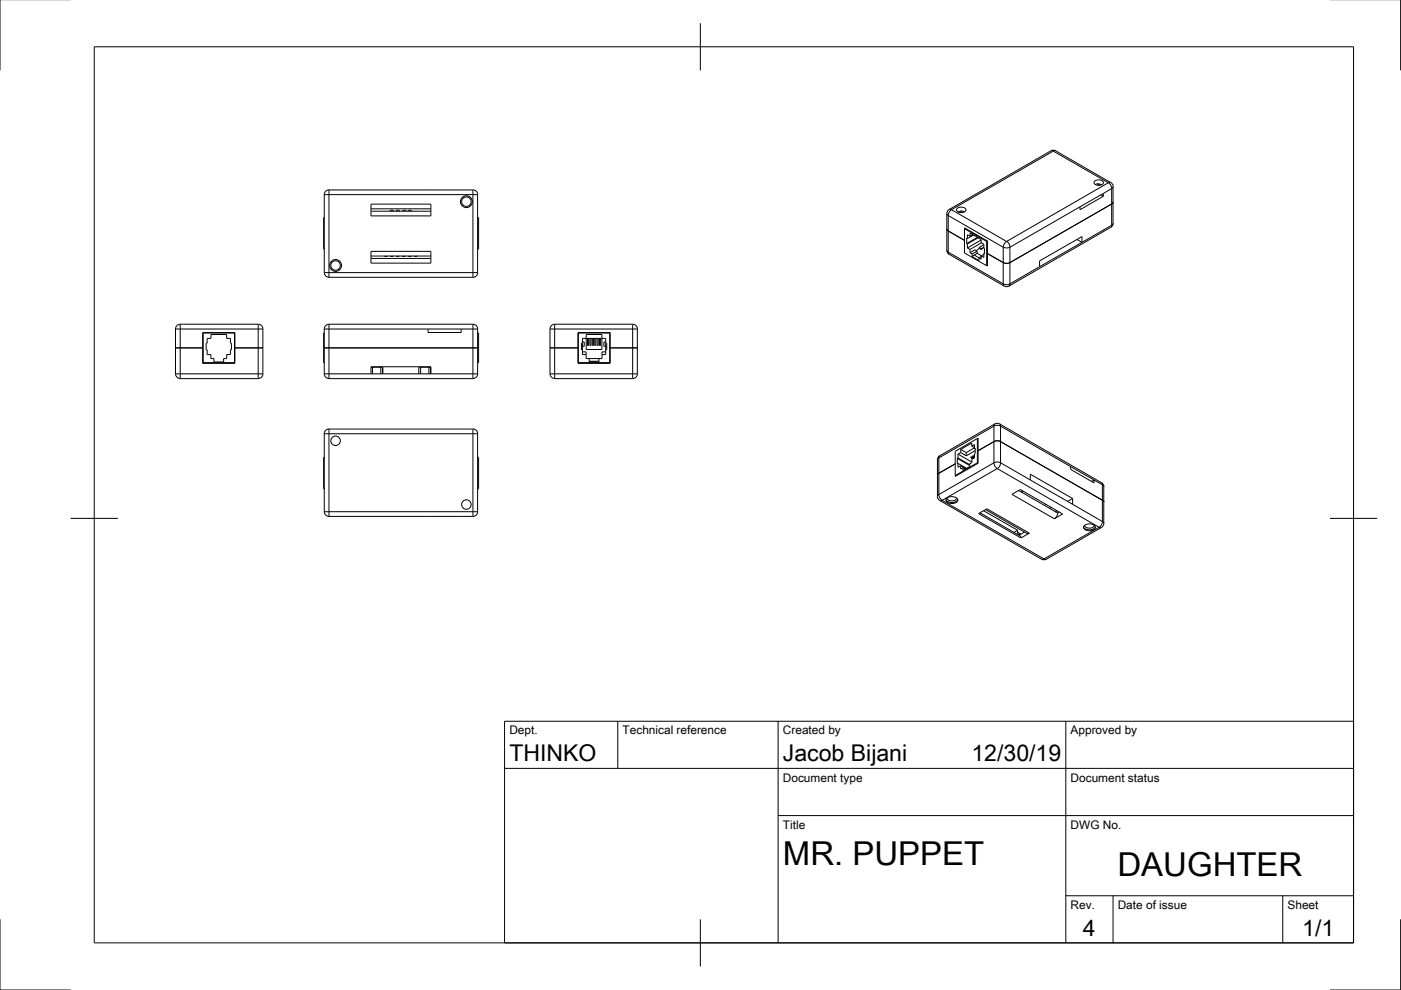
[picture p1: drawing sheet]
<svg xmlns="http://www.w3.org/2000/svg" width="297mm" height="210mm" viewBox="0 0 297 210" stroke-linecap="round" stroke-linejoin="round" font-family="sans-serif">
<!-- layer: Visible -->
<g fill="none" stroke="#000" stroke-width=".21">
<path d="M232 38.5a1.25 1.25 0 0 1 2 .2 1.16 1.16 0 0 1-2.1 0zM232.2 39.1l.6-.1 .7 .2M236 39.6v7.7M236 39.6l-.1-.5-.4-.4-11.7-6.7-.7-.1-22.1 12.7-.3 .7 .1 8 .5 .6 11.6 6.7 .8 .2 21.8-12.6M68.7 41.3v16.5a1.01 1.01 0 0 0 1.1 1h30.5a1.01 1.01 0 0 0 1-1M68.7 46.1h-.1v6.7h.1M69.7 40.3h30.6M69.8 40.3a1.01 1.01 0 0 0-1.1 1M78.7 45.8v-2.5h12.7v2.5M78.7 53.3v2.5h12.7v-2.5M78.7 44.3h12.7M78.7 54.8h12.7"/>
<path d="M78.7 44.8h12.7M78.7 54.3h12.7M82.1 54.3h-.6M83.4 54.3h-.6M83.5 44.8l-.4-.3-.4 .3M84.6 54.3h-.6M84.7 44.8l-.4-.3-.4 .3M85.9 54.3h-.6M86.1 44.8l-.4-.3-.4 .3M87.2 54.3h-.6M87.3 44.8l-.4-.3-.4 .3M88.5 54.3h-.7"/>
<path d="M100.3 40.3a1.01 1.01 0 0 1 1 1M101.3 46.1h.2v6.7h-.2M101.3 41.3v16.5M200.7 48.5l.3 .5 3.5 2M202.9 44.3a1.25 1.25 0 0 1 1.9 .2 1.16 1.16 0 0 1-2 0zM204.5 44.9l-.7-.2-.6 .3M204.7 48.4l-.2 .1 4.7 2.7M205 51.6l.1 .1M205.1 50.6l-.1-.1v1.1M205.1 51.7v.9M205.1 52.6l.6 .3M205.7 52.9v.7"/>
<path d="M205.7 53.6l.4 .2M205.7 50.1l-.6-.3v.8M205.7 50.1v-.7l2.3 1.4v.6l.6 .4 .1 2-.1-.1M206.1 54.4l1.5 .9v-.6M206.1 53.8v.6M206.2 49.8l-.5 .3M206.4 49.8l-1.3 .8M206.5 54.1l1.1 .6M206.5 54.1l-.4 .3M207.2 53.2l-.5-.2-1 .6M207.2 53.2l-1.1 .6M207.2 53.2v.5"/>
<path d="M207.2 53.7l.9 .5M207.2 53.7l-.7 .4M207.2 50.3l-2.2 1.3M207.4 50.4l-2.3 1.3M207.6 52.7l-.6 .5M207.6 52.5v.2M207.6 52.5l.5 .2M207.6 52.7l.5 .2M208 54.2v.7l-.4-.2M208 50.9l-2.9 1.7M208 54.4l-.4 .3M208.1 52.7v.2"/>
<path d="M208.1 52.7l.5-.3-.5 .5M208.1 51.5l-2.4 1.4M208.6 53.7v.9l-.6-.4M208.6 53.9l-.6 .3M208.6 51.9l-1 .6M208.7 53.7h-.1M209.2 51.2v5.1M209.4 51.1l-4.9-2.8v5.3l4.7 2.7M209.4 51.1l-.2 .1M209.4 56.3h-.2M209.4 53.8l3.3 1.9M209.4 51.1v5.3l-.2-.1"/>
<path d="M212.7 55.7a1.57 1.57 0 0 0 1.4 0M220.4 55.3l9-5.1v1.2l-9 5.2zM228.3 50.8l1.1 .6M229 43.9l4.9-2.9v.6l-4.9 2.9zM233.4 41.3l.5 .3M236 42.8l-.3 .5-21.6 12.4M236 47.3l-.1 .5-.4 .4M37.2 73.8h5.8M43 70.5h6.8v6.5h-6.8zM43 77h6.8M43 76.5h.1M43 76.6h.1"/>
<path d="M43.1 76.9h6.6v-6.3h-6.6v6.4M44.6 76.9v.1M44.7 76.9v.1M44.7 70.9h3.3v.8h.9v1.1h.2v1.4h-.2v1h-.8v.8h-.7v.7h-2v-.7h-.7v-.8h-.8v-1h-.2v-1.4h.2v-1.1h.8zM44.9 76.9v.1M45.3 76.9v.1M45.6 76.9v.1M46 76.9v.1M46.2 76.9v.1M46.6 76.9v.1M46.8 76.9v.1M47.2 76.9v.1"/>
<path d="M47.5 76.9v.1M47.9 76.9v.1M48.1 76.9v.1M48.2 76.9v.1M49.7 76.9v.1M49.7 76.5h.1M49.7 76.6h.1M49.8 73.8h5.9M55.7 69.8v9.5M55.8 69.7a1.01 1.01 0 0 0-1.1-1h-16.5a1.01 1.01 0 0 0-1 1.1v9.5a1.01 1.01 0 0 0 1 1M55.8 79.3a1.01 1.01 0 0 1-1.1 1M68.7 73.8h32.6"/>
<path d="M68.7 70.6h-.1v6.3h.1M78.7 77.9h.3M78.7 77.8h12.7v1.5h-12.7zM79 77.9h1.7M79 77.9v1.4M79.2 77.8v.1M80.5 77.8v.1M80.7 77.9h.4M80.7 77.9v1.4M81.1 77.9l.1 1.4M81.1 77.9v1.4M89.2 77.9h-.4v1.4"/>
<path d="M89.2 77.9h1.7M89.2 77.9v1.4M89.4 77.8v.1M90.7 77.8v.1M90.8 69.8h7v.7h-7zM90.9 77.9h.4v1.4M90.9 77.9v1.4M101.3 70.6h.2v6.3h-.2M101.3 69.8v9.5M101.3 79.3a1.01 1.01 0 0 1-1 1M101.3 69.7a1.01 1.01 0 0 0-1-1h-30.5a1.01 1.01 0 0 0-1.1 1.1v9.5a1.01 1.01 0 0 0 1.1 1M116.6 73.8h5.9"/>
<path d="M122.5 70.5h6.9v6.5h-6.9zM122.5 77h6.9M122.5 76.5h.1M122.5 76.6h.1M122.6 70.6h6.7v6.3h-6.7zM122.7 76.9v.1M123.5 72.8h-.2v1.4h.2M123.5 74.6h.8v1.4h3.3v-1.4h.8M123.5 72.5h.4v.9h-.4M124.1 76.9v.1M124.2 76.9v.1M124.3 75.2h-.8v-3.5h4.9v3.5h-.8"/>
<path d="M124.3 70.9h3.3v3.2h-3.3zM124.5 76.9v.1M124.6 71.7v1.6h.2v-1.6M124.9 76.9v.1M124.9 76v.7h2.1v-.7M124.9 76.6h2.1M125.1 71.7v1.6h.2v-1.6M125.1 76.9v.1M125.5 76.9v.1M125.6 71.7v1.6h.2v-1.6M125.8 76.9v.1M126.1 71.7v1.6h.2v-1.6"/>
<path d="M126.2 76.9v.1M126.4 76.9v.1M126.6 71.7v1.6h.2v-1.6M126.8 76.9v.1M127 76.9v.1M127.1 71.7v1.6h.2v-1.6M127.4 76.9v.1M127.7 76.9v.1M127.8 76.9v.1M128.4 72.8h.2v1.4h-.2M128.4 72.5h-.4v.9h.4M129.2 76.9v.1"/>
<path d="M129.3 76.5h.1M129.3 76.6h.1M129.4 73.8h5.7M135.1 69.8v9.5M135.1 79.3a1.01 1.01 0 0 1-1 1M135.1 69.7a1.01 1.01 0 0 0-1-1h-16.5a1.01 1.01 0 0 0-1 1.1v9.5a1.01 1.01 0 0 0 1 1M38.2 80.3h16.5M68.7 97h-.1v6.6h.1M69.7 80.3h30.6M101.3 97h.2v6.6h-.2M101.3 92v16.5M101.3 92a.97 .97 0 0 0-1-1l-30.5-.1a1.01 1.01 0 0 0-1.1 1.1v16.5a1.01 1.01 0 0 0 1 1h30.6a1.01 1.01 0 0 0 1-1"/>
<path d="M117.6 80.3h16.5M202.5 98.4l-3.5 1.9-.2 .5M203 97.2v1.1l.1-.1M203 97.2l2.6 1.5M203.1 97.1l-.1 .1M203.1 96.3v.8M203.1 98.2v.9l.6-.3M203.1 97.1l2.5 1.4M203.1 96.3l3 1.7M203.1 98.2l1.9 1.1M203.7 96l-.6 .3M203.7 95.3v.7"/>
<path d="M203.7 98.8v.6l.5-.2M203.7 96l1.2 .6M203.7 95.3l1.2 .7M203.7 98.8l1.1 .6M204.2 99.2l.5 .3M204.9 96v.6M206 96.9l.4 .3M206 96.9h-.2l.3 .4M206 96.9l.3 .4M206 94.6v-.7l-2.3 1.4M206 94.6l.6-.3v.8M206 94.6l.6 .3-1.7 1.1"/>
<path d="M206.3 96.6l-.2 .1 .4 .4M206.3 96.6l.3 .2M206.3 96.6l.3 .4M206.6 95.1l.2-.1-.2 2.1-.5 .3v.7l-.5 .2v.6l-1.4 .9v-.6M206.6 96.5v.1M206.6 95.1l.2 .1M206.8 95.5l-1.9 1.1M207.2 98.1l-4.7 2.7 .2 .1M207.2 93l-4.7 2.7v5.3l4.9-2.8M207.2 93l.2 .1M207.2 93v5.1M207.2 98.1l.2 .1"/>
<path d="M207.2 93l.2-.1v5.3M210.7 93.6a1.57 1.57 0 0 1 1.5 0M210.7 93.6l-3.3 2M210.9 89.9l-11.9 6.9-.2 .7v8l.5 .6 21.5 12.5M210.9 89.9l.5-.2 .5 .2 21.6 12.4M212.1 93.6l21.6 12.5M227 98.9l4.9 2.9v.6l-4.9-2.9zM200.6 105.9a1.55 1.55 0 0 0 2.5 0M200.6 105.8a1.54 1.54 0 0 1 2.5 .2 1.45 1.45 0 0 1-2.5 0zM200.8 105.6a1.14 1.14 0 0 0 2 0M207.8 108.7l8.5 4.9 .2 .5M208.5 108.3l7.3 4.1"/>
<path d="M209 108l8.7 5.1h.5l-1.7 1M209.2 107.9l-1.7 1 9 5.2M214.5 104.8l1.8-1 9 5.2-1.8 1M215.8 112.4v.7l.4 .2 .3-.1M215.8 112.4l-.8 .5M216.7 104v.4l6 3.5v-.4M217.2 112.8l-.7 .5M218.4 100.5l9 5.2v1.2l-9-5.1zM221.8 106.9l-.3 .3M221.9 118.6l-.5 .1-.6-.1M223.9 108.2v.4l.3 .2M224.3 108.8a1.57 1.57 0 0 1-.7 1.2"/>
<path d="M224.6 108.6l-.4 .2M227.4 105.7l-1 .6M229.7 111.7a1.55 1.55 0 0 0 2.5 0M229.8 111.5a1.54 1.54 0 0 1 2.4 .3 1.45 1.45 0 0 1-2.5 0zM230 111.4a1.14 1.14 0 0 0 2 0M231.9 101.8l-.5 .3M233.5 111.8l-11.7 6.8M233.5 102.3l.4 .4 .1 .5v7.8M233.7 106l.3 .5M234 111l-.1 .5-.4 .3"/>
<circle cx="71.2" cy="56.3" r="1.01"/>
<circle cx="71.2" cy="56.3" r="1.26"/>
<circle cx="98.9" cy="42.8" r="1.01"/>
<circle cx="98.9" cy="42.8" r="1.26"/>
<circle cx="71.2" cy="93.5" r="1.01"/>
<circle cx="98.9" cy="107" r="1.01"/>
</g>
<!-- layer: Visible Narrow -->
<g fill="none" stroke="#000" stroke-width=".21">
<path d="M222.8 32h.5M223.3 32l11.7 6.7-21.6 12.5-11.7-6.7M223.3 32l-21.6 12.5M223.8 32h-.5M232.7 39l.5 .3M235.5 38.7h-.5a1.57 1.57 0 0 1 .7 1.3M235.7 40v7.8M235.7 40l-1.8 1M236 39.6l-.3 .4M68.7 41.3h1M68.7 57.8h1M69.7 40.3v1"/>
<path d="M69.7 57.8v1M69.7 41.3v16.5M69.7 41.3h30.6M69.7 57.8h30.6M78.7 45.8h12.7M78.7 53.3h12.7M100.3 40.3v1M100.3 41.3h1M100.3 57.8h1M100.3 57.8v1M100.3 41.3v16.5M200.7 53l.3 .5"/>
<path d="M200.7 45.3l.3 .4M201 53.5l.2 .4M201 53.5l11.7 6.7M201 45.7v7.8M201 45.7l11.7 6.7M201.2 44.4l.6 .1M201.7 44.5a1.57 1.57 0 0 0-.7 1.2M203.9 44.8l-.5 .2M212.7 52.4v7.8M212.7 52.4a1.57 1.57 0 0 1 .7-1.2 1.56 1.56 0 0 1 .7 1.2M212.7 52.4a1.57 1.57 0 0 0 1.4 0M214.1 52.4v7.8"/>
<path d="M220.4 56.6l-6.3 3.6M229 43.9l-14.9 8.5M235.7 47.8l-6.3 3.6M235.7 47.7l-.2 .5M236 47.3l-.3 .4M37.2 79.3h1M37.2 69.8h1M38.2 79.3v1M38.2 68.7v1.1M38.2 79.3h16.5M38.2 69.8h16.5M38.2 69.8v9.5"/>
<path d="M54.7 79.3v1M54.7 79.3h1M54.7 68.7v1.1M54.7 69.8h1M54.7 69.8v9.5M68.7 79.3h1M68.7 69.8h1M69.7 79.3v1M69.7 68.7v1.1M69.7 79.3h9M69.7 69.8v9.5M69.7 69.8h21.1"/>
<path d="M91.4 79.3h8.9M97.8 69.8h2.5M100.3 79.3h1M100.3 79.3v1M100.3 68.7v1.1M100.3 69.8h1M100.3 69.8v9.5M116.6 79.3h1M116.6 69.8h1M117.6 79.3v1M117.6 68.7v1.1M117.6 79.3h16.5"/>
<path d="M117.6 69.8h16.5M117.6 69.8v9.5M134.1 79.3h1M134.1 79.3v1M134.1 68.7v1.1M134.1 69.8h1M134.1 69.8v9.5M212.7 60.2l.2 .4M212.7 60.2a1.57 1.57 0 0 0 1.4 0M214.1 60.2l-.2 .4M68.7 92h1M69.7 91v1"/>
<path d="M69.7 92v16.5M69.7 92h30.6M100.3 92h1M100.3 91v1M100.3 92v16.5M199.3 96.6l-.5 .9M210.7 98.1a1.57 1.57 0 0 0 .7 1.3M210.7 98.1a1.57 1.57 0 0 1 1.5 0 1.56 1.56 0 0 1-.8 1.3M210.7 98.1l-11.6 6.8M210.7 98.1v-7.7l-11.6 6.7v7.8M210.9 89.9l-.2 .4a1.56 1.56 0 0 1 1.5 0l-.3-.4M211.4 99.3l21.6 12.5"/>
<path d="M211.4 99.3l-11.7 6.8M227 98.9l-14.9-8.5v7.7l6.3 3.7M68.7 108.5h1M69.7 108.5v1M69.7 108.5h30.6M100.3 108.5v1M100.3 108.5h1M199 104.8a1.57 1.57 0 0 0 .8 1.3M199 104.8l-.2 .4M199.7 106.1l21.6 12.4M199.8 106.1h-.5M209.2 107.9l9 5.1"/>
<path d="M214.5 104.8l9 5.2M215.8 112.8l.7 .5M216 104l.7 .4M221.3 118.5l.6 .1M221.4 118.5l-.6 .1M222.7 107.9l1.2 .7M231.9 101.8l1.8 1v7.8l-6.3-3.7M233 111.8l-11.7 6.7M233 111.8h.5M233.5 102.3l.5 .9M234 111l-.3-.5a1.56 1.56 0 0 1-.7 1.3"/>
</g>
<!-- layer: Border -->
<path d="M0 -.1v15M297 -.1v15M20 9.9h267v190h-267zM148.5 4.9v10M15 109.9h10M282 109.9h10M0 194.9v15h15M148.5 194.9v10M297 194.9v15h-15" fill="none" stroke="#000" stroke-width=".21"/>
<!-- layer: TitleBlock -->
<path d="M107 152.9h180v47h-180zM131 152.9v10M165 152.9v47M226 152.9v47M107 162.9h180M165 172.9h122M226 189.9h61M236 189.9v10M272 189.9v10" fill="none" stroke="#000" stroke-width=".21"/>
<g font-size="7">
<text x="166" y="183.4">MR. PUPPET</text>
<text x="236.9" y="185.8">DAUGHTER</text>
</g>
<g font-size="4.9">
<text x="108" y="161.4">THINKO</text>
<text x="166" y="161.4">Jacob Bijani</text>
<text x="206" y="161.4">12/30/19</text>
<text x="229.6" y="198.5">4</text>
<text x="276.1" y="198.5">1/1</text>
</g>
<g font-size="2.5">
<text x="108" y="155.7">Dept.</text>
<text x="132" y="155.7">Technical reference</text>
<text x="166" y="155.7">Created by</text>
<text x="227" y="155.7">Approved by</text>
<text x="166" y="165.7">Document type</text>
<text x="227" y="165.7">Document status</text>
<text x="166" y="175.7">Title</text>
<text x="227" y="175.7">DWG No.</text>
<text x="227" y="192.7">Rev.</text>
<text x="237" y="192.7">Date of issue</text>
<text x="273" y="192.7">Sheet</text>
</g>
</svg>
